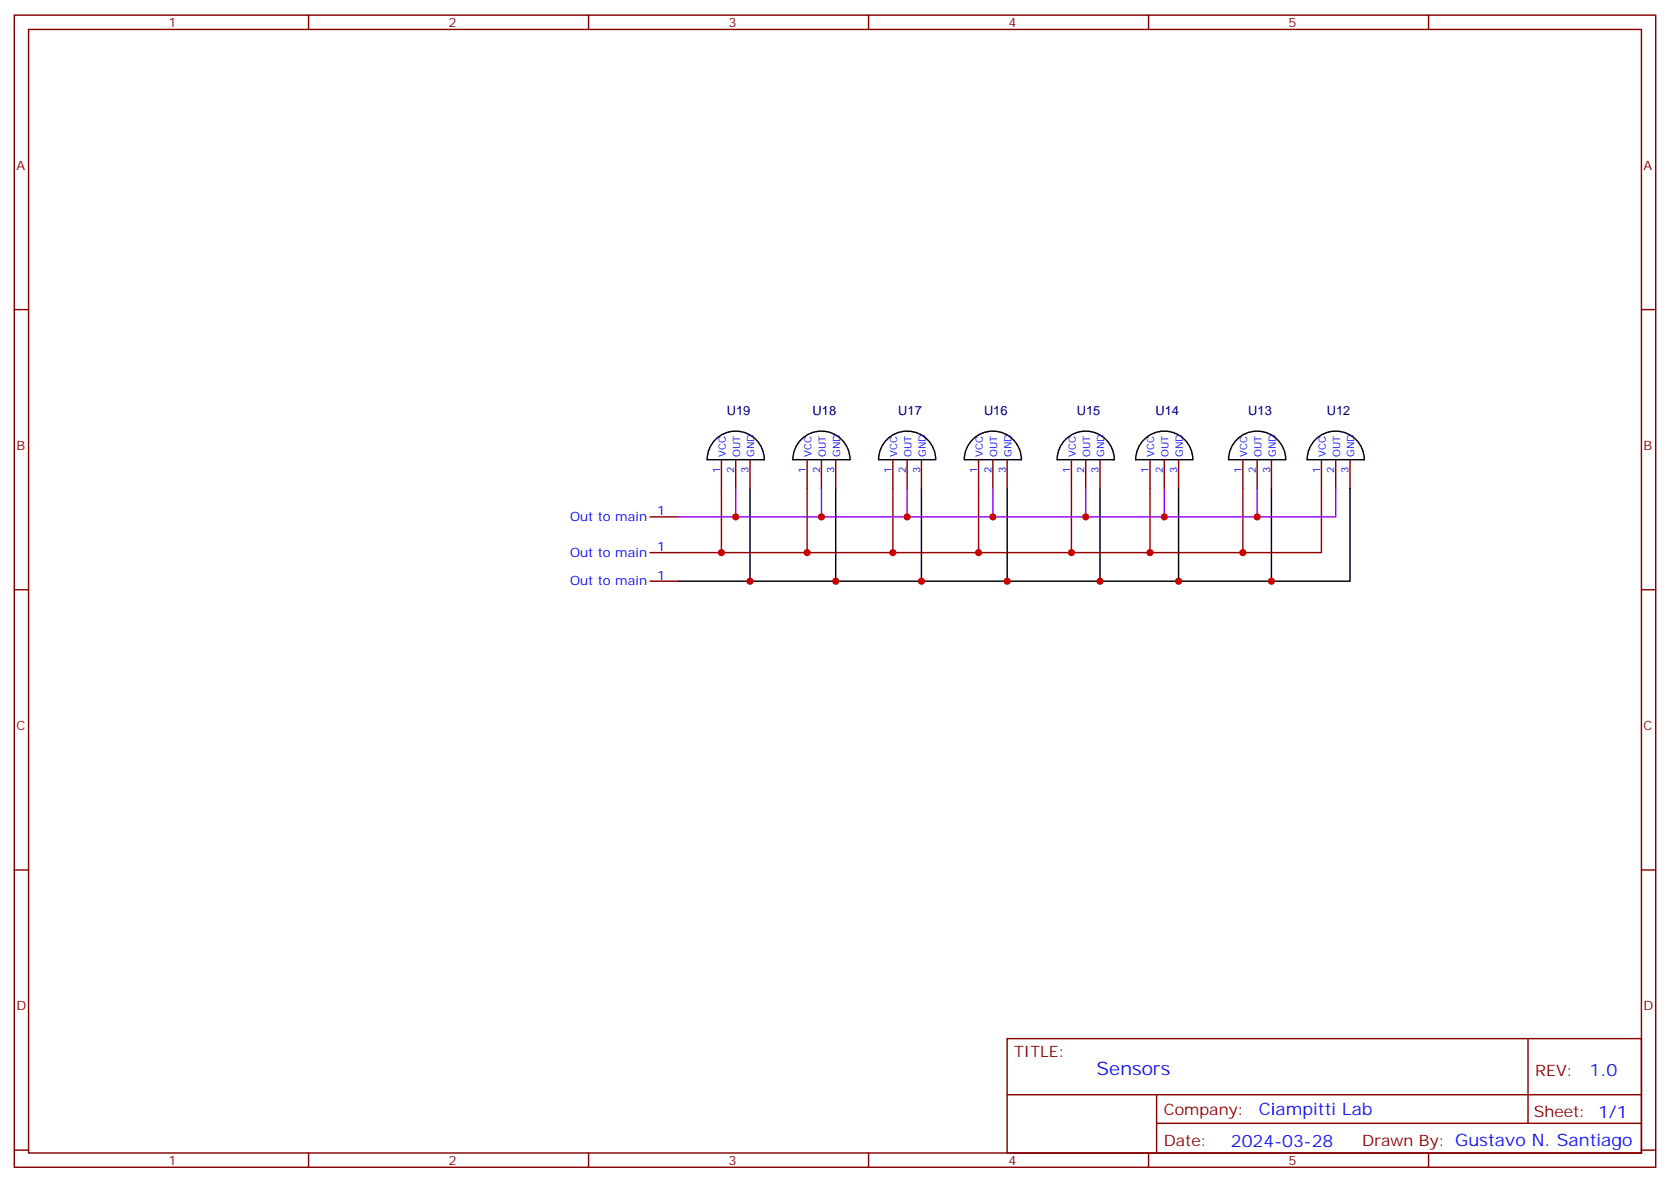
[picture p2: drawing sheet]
<svg xmlns="http://www.w3.org/2000/svg" width="412mm" height="292mm" viewBox="0 0 412 292" stroke-linecap="round" stroke-linejoin="round" font-family="sans-serif">
<g fill="none" stroke="#870000" stroke-width=".35">
<path d="M3.5 3.7h405.4v284.4h-405.4zM7.1 7.3h398.2v277.3h-398.2zM76.2 3.7v3.6M145.3 3.7v3.6M214.5 3.7v3.6M283.6 3.7v3.6M352.8 3.7v3.6M3.5 76.4h3.6M405.3 76.4h3.6M178.2 113.5v7M181.7 113.5v7M185.2 113.5v7"/>
<path d="M199.3 113.5v7M202.8 113.5v7M206.4 113.5v7M220.5 113.5v7M224 113.5v7M227.5 113.5v7M241.7 113.5v7M245.2 113.5v7M248.7 113.5v7M264.6 113.5v7M268.1 113.5v7M271.6 113.5v7"/>
<path d="M284 113.5v7M287.5 113.5v7M291 113.5v7M306.9 113.5v7M310.4 113.5v7M314 113.5v7M326.3 113.5v7M329.8 113.5v7M333.4 113.5v7M160.5 136.4h7.1M160.5 127.6h7.1M3.5 145.6h3.6"/>
<path d="M160.5 143.4h7.1M405.3 145.6h3.6M3.5 214.7h3.6M405.3 214.7h3.6M248.7 256.3h156.6v28.3h-156.6zM377.3 256.4v20.8M248.7 270.2h156.5M285.6 277.2h119.6M285.6 270.2v14.1M3.5 283.8h3.6M76.2 284.6v3.5M145.3 284.6v3.5"/>
<path d="M214.5 284.6v3.5M283.6 284.6v3.5M352.8 284.6v3.5M405.3 283.8h3.6"/>
</g>
<path d="M181.7 120.5v7.1M202.8 120.5v7.1M224 120.5v7.1M245.2 120.5v7.1M268.1 120.5v7.1M287.5 120.5v7.1M310.4 120.5v7.1M329.8 120.5v7.1h-162.2" fill="none" stroke="#90f" stroke-width=".35"/>
<g fill="none" stroke="#000" stroke-width=".35">
<path d="M176.4 108.8a7.1 7.1 0 0 1 7.8-2 7.1 7.1 0 0 1 4.5 6.7h-14.1a7 7 0 0 1 1.8-4.7zM197.5 108.8a7.1 7.1 0 0 1 7.8-2 7.1 7.1 0 0 1 4.6 6.7h-14.1a7 7 0 0 1 1.7-4.7zM218.7 108.8a7.1 7.1 0 0 1 7.8-2 7.1 7.1 0 0 1 4.6 6.7h-14.1a7 7 0 0 1 1.7-4.7zM239.9 108.8a7.1 7.1 0 0 1 7.8-2 7.1 7.1 0 0 1 4.5 6.7h-14.1a7 7 0 0 1 1.8-4.7zM262.8 108.8a7.1 7.1 0 0 1 7.8-2 7.1 7.1 0 0 1 4.6 6.7h-14.1a7 7 0 0 1 1.7-4.7zM282.2 108.8a7.1 7.1 0 0 1 7.8-2 7.1 7.1 0 0 1 4.6 6.7h-14.1a7 7 0 0 1 1.7-4.7zM305.1 108.8a7.1 7.1 0 0 1 7.8-2 7.1 7.1 0 0 1 4.6 6.7h-14.1a7 7 0 0 1 1.7-4.7zM324.5 108.8a7.1 7.1 0 0 1 7.8-2 7.1 7.1 0 0 1 4.6 6.7h-14.1a7 7 0 0 1 1.7-4.7zM185.2 120.5v22.9M206.4 120.5v22.9M227.5 120.5v22.9M248.7 120.5v22.9"/>
<path d="M271.6 120.5v22.9M291 120.5v22.9M314 120.5v22.9M333.4 120.5v22.9h-165.8"/>
</g>
<path d="M178.2 120.5v15.9M199.3 120.5v15.9M220.5 120.5v15.9h-52.9M241.7 120.5v15.9h-21.2M264.6 120.5v15.9h-22.9M284 120.5v15.9h-19.4M306.9 120.5v15.9h-22.9M326.3 120.5v15.9h-19.4" fill="none" stroke="#900" stroke-width=".35"/>
<g fill="#c00">
<circle cx="306.9" cy="136.4" r=".88"/>
<circle cx="284" cy="136.4" r=".88"/>
<circle cx="264.6" cy="136.4" r=".88"/>
<circle cx="241.7" cy="136.4" r=".88"/>
<circle cx="220.5" cy="136.4" r=".88"/>
<circle cx="185.2" cy="143.4" r=".88"/>
<circle cx="206.4" cy="143.4" r=".88"/>
<circle cx="227.5" cy="143.4" r=".88"/>
<circle cx="248.7" cy="143.4" r=".88"/>
<circle cx="271.6" cy="143.4" r=".88"/>
<circle cx="291" cy="143.4" r=".88"/>
<circle cx="314" cy="143.4" r=".88"/>
<circle cx="178.2" cy="136.4" r=".88"/>
<circle cx="181.7" cy="127.6" r=".88"/>
<circle cx="202.8" cy="127.6" r=".88"/>
<circle cx="224" cy="127.6" r=".88"/>
<circle cx="245.2" cy="127.6" r=".88"/>
<circle cx="268.1" cy="127.6" r=".88"/>
<circle cx="287.5" cy="127.6" r=".88"/>
<circle cx="310.4" cy="127.6" r=".88"/>
<circle cx="199.3" cy="136.4" r=".88"/>
</g>
<text font-size="4.6" fill="#00f" x="270.8" y="265.4">Sensors</text>
<g font-size="4.2" fill="#00f">
<text x="392.5" y="265.6">1.0</text>
<text x="310.9" y="275.2">Ciampitti Lab</text>
<text x="304" y="283">2024-03-28</text>
</g>
<g font-size="3.9" fill="#800">
<text x="250.5" y="260.9">TITLE:</text>
<text x="379.1" y="265.6">REV:</text>
<text x="287.4" y="275.1">Company:</text>
<text x="378.7" y="275.7">Sheet: 1/1</text>
<text x="287.4" y="282.8">Date:</text>
<text x="336.4" y="282.9">Drawn By: Gustavo N. Santiago</text>
</g>
<g font-size="3.2" fill="#800">
<text x="41.6" y="6.7">1</text>
<text x="110.8" y="6.7">2</text>
<text x="179.9" y="6.7">3</text>
<text x="249.1" y="6.7">4</text>
<text x="318.2" y="6.7">5</text>
<text x="4.1" y="41.8">A</text>
<text x="405.9" y="41.8">A</text>
<text x="4.1" y="111">B</text>
<text x="405.9" y="111">B</text>
<text x="4.1" y="180.1">C</text>
<text x="405.9" y="180.1">C</text>
<text x="4.1" y="249.3">D</text>
<text x="405.9" y="249.3">D</text>
<text x="41.6" y="287.5">1</text>
<text x="110.8" y="287.5">2</text>
<text x="179.9" y="287.5">3</text>
<text x="249.1" y="287.5">4</text>
<text x="318.2" y="287.5">5</text>
</g>
<g font-size="3.2" fill="#000080">
<text x="179.5" y="102.3">U19</text>
<text x="200.7" y="102.3">U18</text>
<text x="221.8" y="102.3">U17</text>
<text x="243" y="102.3">U16</text>
<text x="265.9" y="102.3">U15</text>
<text x="285.3" y="102.3">U14</text>
<text x="308.3" y="102.3">U13</text>
<text x="327.7" y="102.3">U12</text>
</g>
<g font-size="3.2" fill="#00f">
<text x="140.8" y="128.6">Out to main</text>
<text x="162.3" y="127.2">1</text>
<text x="140.8" y="137.4">Out to main</text>
<text x="162.3" y="136">1</text>
<text x="162.3" y="143.1">1</text>
<text x="140.8" y="144.5">Out to main</text>
</g>
<g font-size="2.5" fill="#00f">
<text x="179.2" y="112.7" transform="rotate(-90 179.2 112.7)">VCC</text>
<text x="182.7" y="112.7" transform="rotate(-90 182.7 112.7)">OUT</text>
<text x="186.3" y="112.7" transform="rotate(-90 186.3 112.7)">GND</text>
<text x="200.4" y="112.7" transform="rotate(-90 200.4 112.7)">VCC</text>
<text x="203.9" y="112.7" transform="rotate(-90 203.9 112.7)">OUT</text>
<text x="207.4" y="112.7" transform="rotate(-90 207.4 112.7)">GND</text>
<text x="221.5" y="112.7" transform="rotate(-90 221.5 112.7)">VCC</text>
<text x="225.1" y="112.7" transform="rotate(-90 225.1 112.7)">OUT</text>
<text x="228.6" y="112.7" transform="rotate(-90 228.6 112.7)">GND</text>
<text x="242.7" y="112.7" transform="rotate(-90 242.7 112.7)">VCC</text>
<text x="246.2" y="112.7" transform="rotate(-90 246.2 112.7)">OUT</text>
<text x="249.8" y="112.7" transform="rotate(-90 249.8 112.7)">GND</text>
<text x="265.6" y="112.7" transform="rotate(-90 265.6 112.7)">VCC</text>
<text x="269.2" y="112.7" transform="rotate(-90 269.2 112.7)">OUT</text>
<text x="272.7" y="112.7" transform="rotate(-90 272.7 112.7)">GND</text>
<text x="285" y="112.7" transform="rotate(-90 285 112.7)">VCC</text>
<text x="288.6" y="112.7" transform="rotate(-90 288.6 112.7)">OUT</text>
<text x="292.1" y="112.7" transform="rotate(-90 292.1 112.7)">GND</text>
<text x="308" y="112.7" transform="rotate(-90 308 112.7)">VCC</text>
<text x="311.5" y="112.7" transform="rotate(-90 311.5 112.7)">OUT</text>
<text x="315" y="112.7" transform="rotate(-90 315 112.7)">GND</text>
<text x="327.4" y="112.7" transform="rotate(-90 327.4 112.7)">VCC</text>
<text x="330.9" y="112.7" transform="rotate(-90 330.9 112.7)">OUT</text>
<text x="334.4" y="112.7" transform="rotate(-90 334.4 112.7)">GND</text>
<text x="177.8" y="116.8" transform="rotate(-90 177.8 116.8)">1</text>
<text x="181.3" y="116.8" transform="rotate(-90 181.3 116.8)">2</text>
<text x="184.9" y="116.8" transform="rotate(-90 184.9 116.8)">3</text>
<text x="199" y="116.8" transform="rotate(-90 199 116.8)">1</text>
<text x="202.5" y="116.8" transform="rotate(-90 202.5 116.8)">2</text>
<text x="206" y="116.8" transform="rotate(-90 206 116.8)">3</text>
<text x="220.1" y="116.8" transform="rotate(-90 220.1 116.8)">1</text>
<text x="223.7" y="116.8" transform="rotate(-90 223.7 116.8)">2</text>
<text x="227.2" y="116.8" transform="rotate(-90 227.2 116.8)">3</text>
<text x="241.3" y="116.8" transform="rotate(-90 241.3 116.8)">1</text>
<text x="244.8" y="116.8" transform="rotate(-90 244.8 116.8)">2</text>
<text x="248.4" y="116.8" transform="rotate(-90 248.4 116.8)">3</text>
<text x="264.2" y="116.8" transform="rotate(-90 264.2 116.8)">1</text>
<text x="267.8" y="116.8" transform="rotate(-90 267.8 116.8)">2</text>
<text x="271.3" y="116.8" transform="rotate(-90 271.3 116.8)">3</text>
<text x="283.6" y="116.8" transform="rotate(-90 283.6 116.8)">1</text>
<text x="287.2" y="116.8" transform="rotate(-90 287.2 116.8)">2</text>
<text x="290.7" y="116.8" transform="rotate(-90 290.7 116.8)">3</text>
<text x="306.6" y="116.8" transform="rotate(-90 306.6 116.8)">1</text>
<text x="310.1" y="116.8" transform="rotate(-90 310.1 116.8)">2</text>
<text x="313.6" y="116.8" transform="rotate(-90 313.6 116.8)">3</text>
<text x="326" y="116.8" transform="rotate(-90 326 116.8)">1</text>
<text x="329.5" y="116.8" transform="rotate(-90 329.5 116.8)">2</text>
<text x="333" y="116.8" transform="rotate(-90 333 116.8)">3</text>
</g>
</svg>
